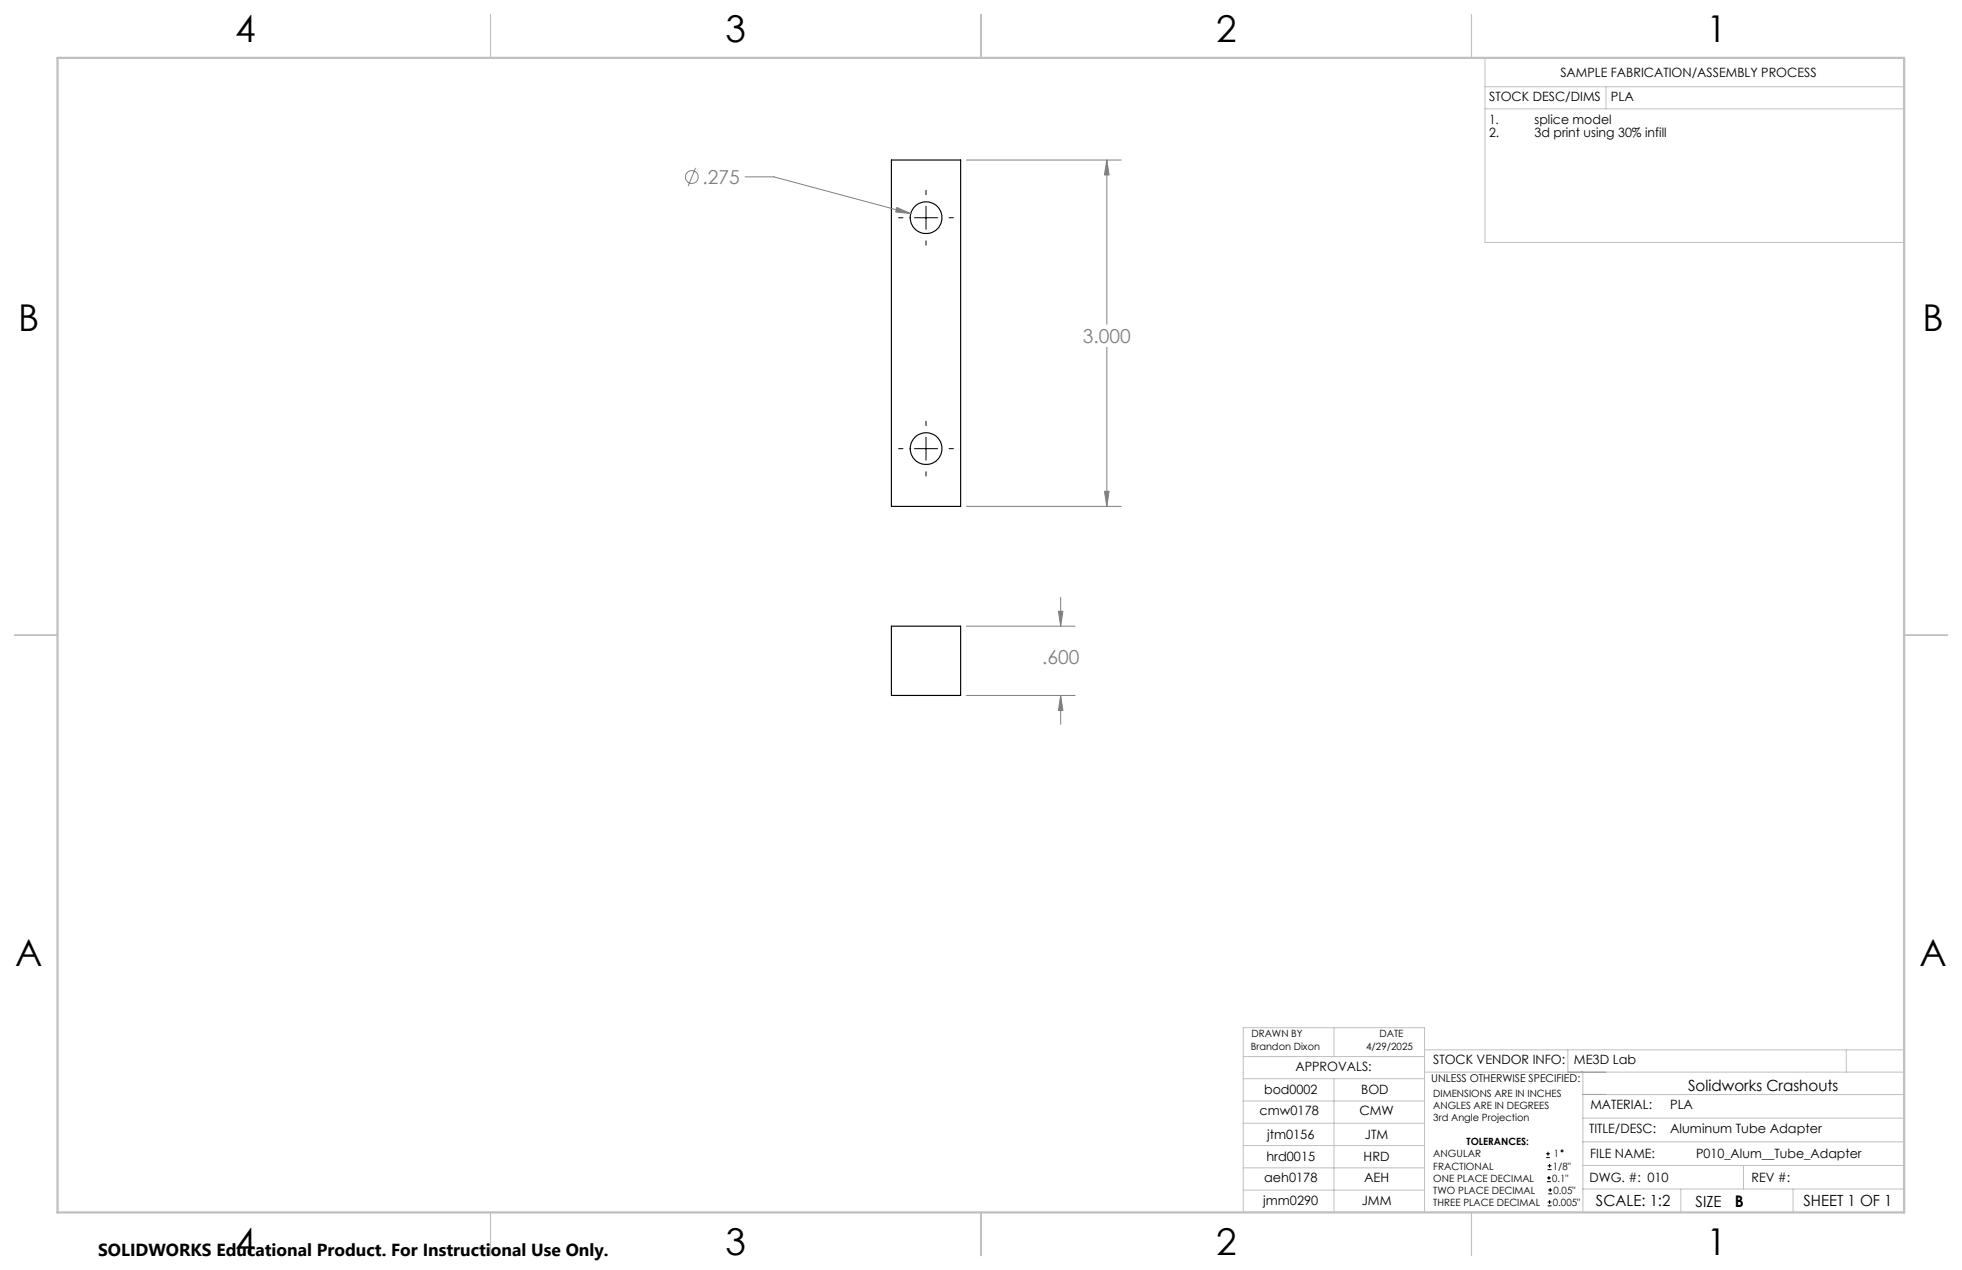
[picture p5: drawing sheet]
<svg xmlns="http://www.w3.org/2000/svg" width="432mm" height="279mm" viewBox="0 0 432 279" stroke-linecap="round" stroke-linejoin="round" font-family="sans-serif">
<g fill="none" stroke="#000" stroke-width=".25">
<path d="M196.2 35.2h15.2v76.2h-15.2zM196.2 137.8h15.2v15.2h-15.2z"/>
<circle cx="203.8" cy="47.9" r="3.5"/>
<circle cx="203.8" cy="98.7" r="3.5"/>
</g>
<g fill="none" stroke="#808080" stroke-width=".22">
<path d="M153.1 36.9l-1.7 4.1M164 38.9h6.3l30.1 8.1M212.7 35.2h34.1M243.6 35.2l.5 3.3h-1zM243.6 35.2v36.1M197.4 45.6l3 1.4-3.3-.4zM243.6 76.4v35M212.7 111.4h34.1M243.1 108.1h1l-.5 3.3zM212.7 137.8h23.9M232.9 134.5h1l-.5 3.3zM233.4 131.4v6.4"/>
<path d="M212.7 153h23.9M233.4 153l.5 3.3h-1zM233.4 153v6.3"/>
<circle cx="152.2" cy="38.9" r="1.42"/>
</g>
<g fill="none" stroke="#000" stroke-width=".22">
<path d="M197.8 47.9h.9M201.3 47.9h5M203.8 41.9v.9M203.8 45.4v5M203.8 53v.9M208.9 47.9h.9M197.8 98.7h.9M201.3 98.7h5M203.8 92.7v.9M203.8 96.2v5M208.9 98.7h.9M203.8 103.8v.9"/>
<path d="M340.3 254.7h.8M340.3 253.8h.8M340.5 260h.8M340.5 259.2h.8M340.6 257.3h.9M340.6 256.5h.9M340.7 253.4v.8M340.9 258.7v.8M341 256.1v.8M340.6 265.3h.9M340.6 264.4h.9M340.7 262.6h.9"/>
<path d="M340.7 261.8h.9M341 264v.9M341.2 261.4v.8"/>
<circle cx="343.8" cy="253.2" r=".2"/>
</g>
<g fill="none" stroke="#c0c0c0" stroke-width=".22">
<path d="M326.8 19.1h92.3M326.8 12.7v40.6h92.3M353.4 19.1v4.9M326.8 24h92.3M273.6 232.4h39.9M273.6 237.3h39.9M293.6 226.1v6.3M293.6 237.3v29.4M313.5 235.9h105.6M313.5 231h105.6M345.1 231v4.9M348.4 235.9v30.9"/>
<path d="M406.3 231v4.9M273.6 242.2h39.9M273.6 247.1h39.9M273.6 252h39.9M273.6 256.9h39.9M348.4 246h70.7M348.4 256.4h70.7M348.4 251.2h70.7M348.4 240.8h70.7M383.7 256.4v5.2M273.6 261.8h39.9M313.5 266.7v-40.6h-39.9v40.6h74.4"/>
<path d="M348.4 261.6h70.7M369.9 261.6v5.2M394.6 261.6v5.2"/>
</g>
<path d="M107.9 3.2v9.5M215.9 3.2v9.5M323.8 3.2v9.5M3.1 139.7h9.6M419.1 139.7h9.5M107.9 266.7v9.6M215.9 266.7v9.6M323.8 266.7v9.6" fill="none" stroke="#c0c0c0" stroke-width=".25"/>
<path d="M12.7 12.7h406.4v254h-406.4z" fill="none" stroke="#c0c0c0" stroke-width=".5"/>
<path d="M345.1 235.9h8.3M348.4 240.8h5" fill="none" stroke="#53a9ff" stroke-width=".22"/>
<path d="M233.4 153l.5 3.3h-1zM232.9 134.5h1l-.5 3.3zM243.1 108.1h1l-.5 3.3zM243.6 35.2l.5 3.3h-1zM197.4 45.6l-.3 1 3.3 .4z" fill="#808080"/>
<g font-size="8.1">
<text x="51.7" y="9.3">4</text>
<text x="159.7" y="9.3">3</text>
<text x="267.6" y="9.3">2</text>
<text x="375.6" y="9.3">1</text>
<text x="4" y="72.8">B</text>
<text x="423.1" y="72.8">B</text>
<text x="3.3" y="212.5">A</text>
<text x="422.4" y="212.5">A</text>
<text x="51.7" y="276">4</text>
<text x="159.7" y="276">3</text>
<text x="267.6" y="276">2</text>
<text x="375.6" y="276">1</text>
</g>
<g font-size="4.2" fill="#808080">
<text x="154.6" y="40.5">.275</text>
<text x="238.3" y="75.4">3.000</text>
<text x="229.3" y="146.2">.600</text>
</g>
<text font-size="3.8" x="21.6" y="276.3">SOLIDWORKS Educational Product. For Instructional Use Only.</text>
<text font-size="3.5" x="381.8" y="265.6">B</text>
<g font-size="3.4">
<text x="371.5" y="240.1">Solidworks Crashouts</text>
<text x="351.2" y="265.2">SCALE: 1:2</text>
<text x="373.2" y="265.6">SIZE</text>
<text x="396.9" y="265.2">SHEET 1 OF 1</text>
</g>
<g font-size="2.8">
<text x="343.4" y="16.9">SAMPLE FABRICATION/ASSEMBLY PROCESS</text>
<text x="327.7" y="22.3">STOCK DESC/DIMS</text>
<text x="354.5" y="22.2">PLA</text>
<text x="327.7" y="27.3">1.</text>
<text x="337.7" y="27.3">splice model</text>
<text x="327.7" y="30.1">2.</text>
<text x="337.7" y="30.1">3d print using 30% infill</text>
<text x="285.1" y="235.7">APPROVALS:</text>
<text x="315.4" y="234.1">STOCK VENDOR INFO:</text>
<text x="346.4" y="234.1">ME3D Lab</text>
<text x="277.2" y="245.3">cmw0178</text>
<text x="278.2" y="240.6">bod0002</text>
<text x="299.2" y="245.3">CMW</text>
<text x="299.6" y="240.6">BOD</text>
<text x="350" y="244.1">MATERIAL:</text>
<text x="367.6" y="244.1">PLA</text>
<text x="278.9" y="250.6">jtm0156</text>
<text x="300.4" y="250.6">JTM</text>
<text x="349.7" y="249.2">TITLE/DESC:</text>
<text x="367.6" y="249.2">Aluminum Tube Adapter</text>
<text x="278.7" y="255.5">hrd0015</text>
<text x="300.1" y="255.5">HRD</text>
<text x="350" y="254.7">FILE NAME:</text>
<text x="373.3" y="254.8">P010_Alum__Tube_Adapter</text>
<text x="278.2" y="260.1">aeh0178</text>
<text x="300.2" y="260.1">AEH</text>
<text x="349.8" y="260">DWG. #: 010</text>
<text x="385.5" y="260">REV #:</text>
<text x="278" y="265.1">jmm0290</text>
<text x="299.7" y="265.1">JMM</text>
</g>
<text font-size="2.4" x="315" y="238.1">UNLESS OTHERWISE SPECIFIED:</text>
<g font-size="2.2">
<text x="275.3" y="231.1">Brandon Dixon</text>
<text x="275.4" y="228.2">DRAWN BY</text>
<text x="300.7" y="231.1">4/29/2025</text>
<text x="303.6" y="228.2">DATE</text>
<text x="315.4" y="241.4">DIMENSIONS ARE IN INCHES</text>
<text x="315.4" y="244">ANGLES ARE IN DEGREES</text>
<text x="315.4" y="246.7">3rd Angle Projection</text>
<text x="322.8" y="252">TOLERANCES:</text>
<text x="315.4" y="254.6">ANGULAR</text>
<text x="315.4" y="257.3">FRACTIONAL</text>
<text x="341.8" y="257.3">1/8&quot;</text>
<text x="342" y="254.6">1</text>
<text x="315.4" y="262.6">TWO PLACE DECIMAL</text>
<text x="315.4" y="260">ONE PLACE DECIMAL</text>
<text x="341.6" y="260">0.1&quot;</text>
<text x="341.9" y="262.6">0.05&quot;</text>
<text x="315.4" y="265.3">THREE PLACE DECIMAL</text>
<text x="341.8" y="265.3">0.005&quot;</text>
</g>
</svg>
